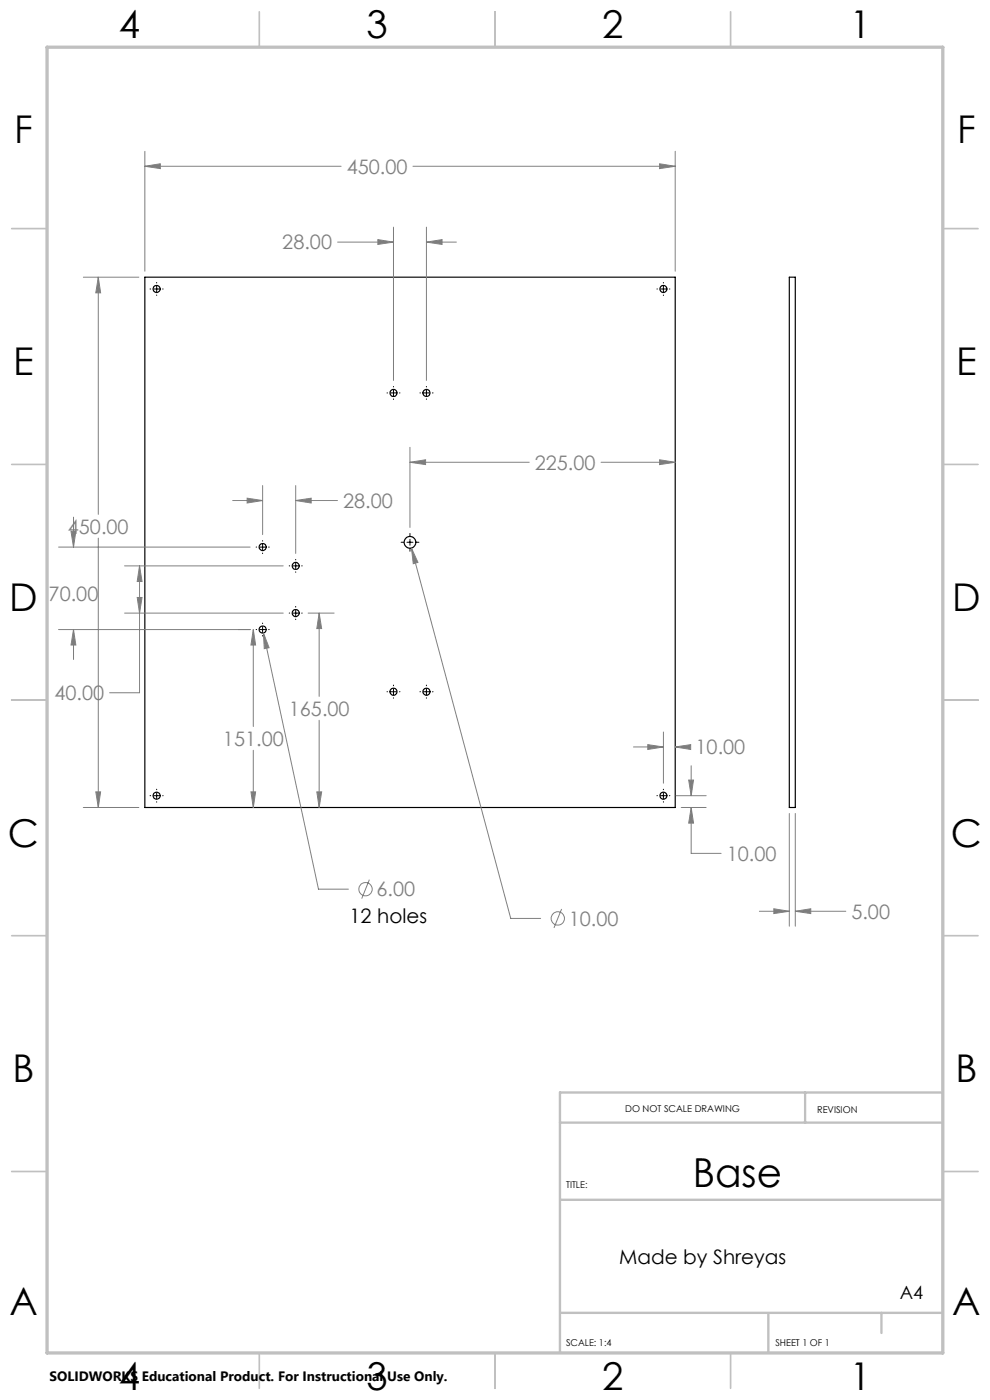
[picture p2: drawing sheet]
<svg xmlns="http://www.w3.org/2000/svg" width="210mm" height="297mm" viewBox="0 0 210 297" stroke-linecap="round" stroke-linejoin="round" font-family="sans-serif">
<g fill="none" stroke="#000" stroke-width=".25">
<path d="M30.7 58.8h112.5v112.5h-112.5zM167.4 58.8h1.3v112.5h-1.3z"/>
<circle cx="33.2" cy="61.3" r=".75"/>
<circle cx="140.7" cy="61.3" r=".75"/>
<circle cx="83.5" cy="83.4" r=".75"/>
<circle cx="90.5" cy="83.4" r=".75"/>
<circle cx="55.7" cy="116" r=".75"/>
<circle cx="87" cy="115" r="1.25"/>
<circle cx="55.7" cy="133.5" r=".75"/>
<circle cx="62.7" cy="130" r=".75"/>
<circle cx="62.7" cy="120.1" r=".75"/>
<circle cx="83.5" cy="146.7" r=".75"/>
<circle cx="90.5" cy="146.7" r=".75"/>
<circle cx="33.2" cy="168.8" r=".74"/>
<circle cx="140.7" cy="168.8" r=".74"/>
</g>
<g fill="none" stroke="#808080" stroke-width=".21">
<path d="M30.7 35.3l3.3-.6v1.1zM30.7 32.1v25.4M30.7 35.3h41.7M87.6 35.3h55.6M139.9 34.7l3.3 .6-3.3 .5zM143.2 32.1v25.4M17.7 58.8h11.8M20.8 58.8l.5 3.3h-1zM20.8 58.8v50.3M71.6 51.4h11.9M80.2 50.8l3.3 .6-3.3 .5zM83.5 48.2v32.5"/>
<path d="M90.5 51.4l3.3-.6v1.1zM90.5 48.2v32.5M90.5 51.4h6.3M87 98.1l3.3-.6v1.1zM87 94.9v17M87 98.1h25.3M127.5 98.1h15.7M139.9 97.5l3.3 .6-3.3 .5zM12.4 116.1h40.7M15.1 112.7h1l-.5 3.4zM15.6 109.7v6.4M20.8 114.2v57.1"/>
<path d="M49.4 106.2h6.3M52.4 105.7l3.3 .5-3.3 .5zM55.7 103v10.4M62.7 106.2l3.3-.5v1zM62.7 103v14.4M62.7 106.2h8.9M87.3 116.3l1.4 3-1 .3zM87.3 116.3l21 78.5h6.4M12.4 133.6h40.7M15.6 133.6l.5 3.2h-1zM15.6 133.6v6.3M26.4 120h33.7"/>
<path d="M26.4 130.1h33.7M29.1 126.7h1l-.5 3.4zM29.6 120l.5 3.4h-1zM29.6 120v27h-6.4M53.7 133.6l.5 3.2h-1zM53.7 133.6v20.5M55.9 134.3l1.2 3.1-1 .2zM55.9 134.3l11.7 54.3h6.3M65.4 130.1h5.5M67.7 130.1l.5 3.2h-1zM67.7 130.1v17.6M53.7 159.2v12.1"/>
<path d="M67.7 152.8v18.5M134.4 158.5h6.3M137.4 158l3.3 .5-3.3 .5zM140.7 155.3v10.9M143.2 158.5l3.3-.5v1zM143.2 158.5h3.2M17.7 171.3h11.8M20.3 168h1l-.5 3.3zM53.2 168h1l-.5 3.3zM67.2 168h1l-.5 3.3zM143.4 168.8h6.4M144.5 171.3h5.3"/>
<path d="M146.1 165.5h1l-.5 3.3zM146.6 171.3l.5 3.3h-1zM146.6 171.3v9.7h6.4M146.6 162.5v6.3M167.4 172.6v23.9M168.7 172.6v23.9M78.4 186.6l-1.7 4M119.1 192.8l-1.6 4M161.1 193.3h6.3M164.1 192.8l3.3 .5-3.3 .5zM168.7 193.3l3.3-.5v1zM168.7 193.3h10.7"/>
<circle cx="77.5" cy="188.6" r="1.41"/>
<circle cx="118.3" cy="194.8" r="1.41"/>
</g>
<g fill="none" stroke="#000" stroke-width=".21">
<path d="M33.2 59.9v.1M140.7 59.9v.1M31.8 61.3h.2M32.6 61.3h1.3M33.2 60.7v1.2M33.2 62.6v.1M34.5 61.3h.1M139.3 61.3h.2M140.1 61.3h1.3M140.7 60.7v1.2M140.7 62.6v.1M142 61.3h.1"/>
<path d="M82.1 83.4h.1M82.8 83.4h1.3M83.5 82v.1M83.5 82.7v1.3M83.5 84.6v.1M84.7 83.4h.1M89.1 83.4h.1M89.8 83.4h1.3M90.5 82v.1M90.5 82.7v1.3M90.5 84.6v.1M91.7 83.4h.2"/>
<path d="M54.3 116.1h.1M55.1 116.1h1.2M55.7 114.7v.1M55.7 115.4v1.3M55.7 117.3v.1M57 116.1h.1M62.7 118.7v.1M62.7 119.4v1.3M85.1 115h.6M86.3 115h1.3M87 113.2v.6M87 114.4v1.3"/>
<path d="M87 116.3v.6M88.2 115h.7M54.3 133.6h.1M55.1 133.6h1.2M55.7 132.2v.1M55.7 132.9v1.3M55.7 134.8v.1M57 133.6h.1M61.3 120h.2M61.3 130.1h.2M62.1 120h1.3M62.1 130.1h1.3"/>
<path d="M62.7 121.3v.1M62.7 128.7v.1M62.7 129.4v1.3M62.7 131.3v.1M64 120h.1M64 130.1h.1M82.1 146.8h.1M82.8 146.8h1.3M83.5 145.3v.2M83.5 146.1v1.3M83.5 148v.1M84.7 146.8h.1"/>
<path d="M89.1 146.8h.1M89.8 146.8h1.3M90.5 145.3v.2M90.5 146.1v1.3M90.5 148v.1M91.7 146.8h.2M31.8 168.8h.2M32.6 168.8h1.3M33.2 167.4v.1M33.2 168.2v1.2M33.2 170.1v.1M34.5 168.8h.1"/>
<path d="M139.3 168.8h.2M140.1 168.8h1.3M140.7 167.4v.1M140.7 168.2v1.2M140.7 170.1v.1M142 168.8h.1"/>
</g>
<g fill="none" stroke="#c0c0c0" stroke-width=".35">
<path d="M55 2.5v7.5M105 2.5v7.5M155 2.5v7.5M2.5 48.5h7.5M200 48.5h7.5M2.5 98.5h7.5M200 98.5h7.5M2.5 148.5h7.5M200 148.5h7.5M2.5 198.5h7.5M200 198.5h7.5M2.5 248.5h7.5"/>
<path d="M200 248.5h7.5M55 287v7.5M105 287v7.5M155 287v7.5"/>
</g>
<path d="M118.8 238.2h81.2M170.8 231.8v6.4M200 231.8h-81.2v55.2M118.8 254.5h81.2M118.8 278.5h81.2M163 278.8v8.2M187 278.5v4.3" fill="none" stroke="#c0c0c0" stroke-width=".5"/>
<path d="M10 10h190v277h-190z" fill="none" stroke="#c0c0c0" stroke-width=".7"/>
<path d="M139.9 34.7l3.3 .6-3.3 .5zM30.7 35.3l3.3-.6v1.1zM20.8 58.8l.5 3.3h-1zM20.3 168h1l-.5 3.3zM55.9 134.3l.2 3.3 1-.2zM87.3 116.3l.4 3.3 1-.3zM137.4 158l3.3 .5-3.3 .5zM143.2 158.5l3.3-.5v1zM146.1 165.5h1l-.5 3.3zM146.6 171.3l.5 3.3h-1zM80.2 50.8l3.3 .6-3.3 .5zM90.5 51.4l3.3-.6v1.1zM15.1 112.7h1l-.5 3.4zM15.6 133.6l.5 3.2h-1zM29.6 120l.5 3.4h-1zM29.1 126.7h1l-.5 3.4zM52.4 105.7l3.3 .5-3.3 .5zM62.7 106.2l3.3-.5v1zM53.7 133.6l.5 3.2h-1zM53.2 168h1l-.5 3.3zM67.7 130.1l.5 3.2h-1zM67.2 168h1l-.5 3.3zM87 98.1l3.3-.6v1.1zM139.9 97.5l3.3 .6-3.3 .5zM164.1 192.8l3.3 .5-3.3 .5zM168.7 193.3l3.3-.5v1z" fill="#808080"/>
<text font-size="8.5" x="146.9" y="251.9">Base</text>
<g font-size="8.1">
<text x="25.2" y="8">4</text>
<text x="77.7" y="8">3</text>
<text x="127.7" y="8">2</text>
<text x="180.2" y="8">1</text>
<text x="3" y="30.4">F</text>
<text x="203" y="30.4">F</text>
<text x="2.8" y="79.6">E</text>
<text x="202.8" y="79.6">E</text>
<text x="2" y="129.6">D</text>
<text x="202" y="129.6">D</text>
<text x="1.7" y="179.6">C</text>
<text x="201.7" y="179.6">C</text>
<text x="2.7" y="229.6">B</text>
<text x="202.7" y="229.6">B</text>
<text x="2" y="278.9">A</text>
<text x="202" y="278.9">A</text>
<text x="25.2" y="295">4</text>
<text x="77.7" y="295">3</text>
<text x="127.7" y="295">2</text>
<text x="180.2" y="295">1</text>
</g>
<g font-size="4.2" fill="#808080">
<text x="73.5" y="36.8">450.00</text>
<text x="59.9" y="52.9">28.00</text>
<text x="113.4" y="99.6">225.00</text>
<text x="72.8" y="107.8">28.00</text>
<text x="14.4" y="113.2">450.00</text>
<text x="10.3" y="127.5">70.00</text>
<text x="11.5" y="148.5">40.00</text>
<text x="61.3" y="151.8">165.00</text>
<text x="47.3" y="158.2">151.00</text>
<text x="147.5" y="160.1">10.00</text>
<text x="154.1" y="182.6">10.00</text>
<text x="79.9" y="190.2">6.00</text>
<text x="120.7" y="196.4">10.00</text>
<text x="180.6" y="194.9">5.00</text>
</g>
<g font-size="4.2">
<text x="74.1" y="195.9">12 holes</text>
<text x="131.3" y="268.2">Made by Shreyas</text>
</g>
<text font-size="3.9" x="190.9" y="275.5">A4</text>
<text font-size="2.9" x="10.5" y="292.9">SOLIDWORKS Educational Product. For Instructional Use Only.</text>
<g font-size="2">
<text x="132.6" y="236">DO NOT SCALE DRAWING</text>
<text x="173.3" y="236.2">REVISION</text>
<text x="120.1" y="251.9">TITLE:</text>
<text x="120.1" y="285.6">SCALE: 1:4</text>
<text x="164.5" y="285.6">SHEET 1 OF 1</text>
</g>
</svg>
